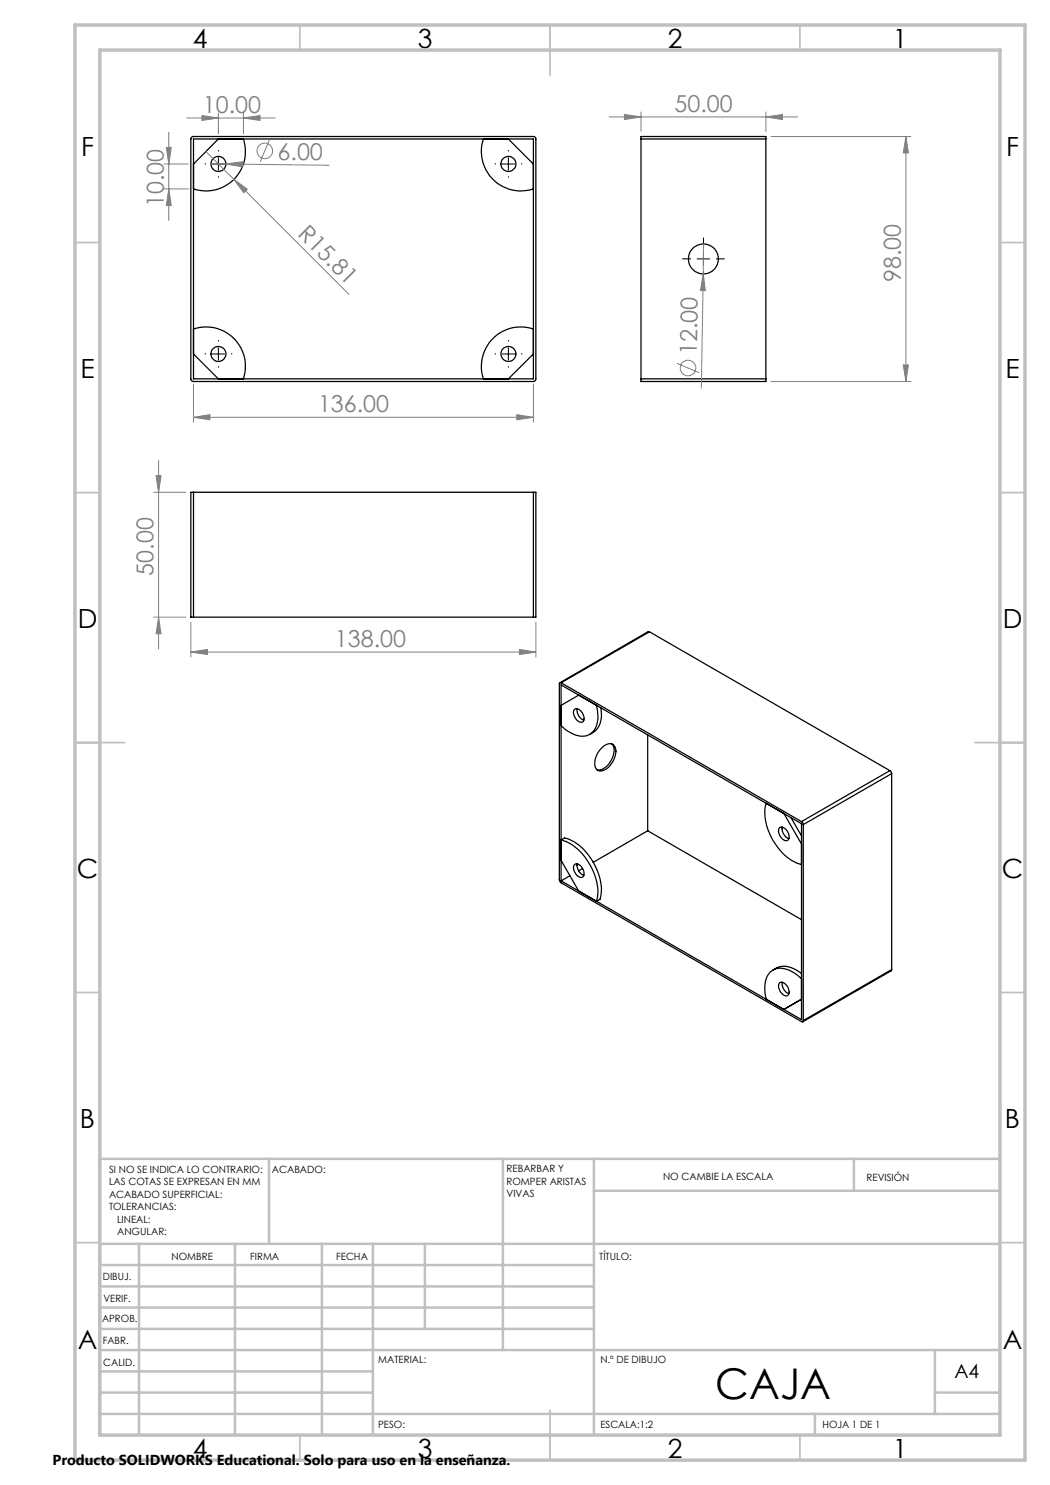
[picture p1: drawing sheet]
<svg xmlns="http://www.w3.org/2000/svg" width="210mm" height="297mm" viewBox="0 0 210 297" stroke-linecap="round" stroke-linejoin="round" font-family="sans-serif">
<g fill="none" stroke="#000" stroke-width=".25">
<path d="M38.3 27.4l.3-.1h68.2l.4 .4v48.2l-.2 .3-.3 .1h-68a.54 .54 0 0 1-.5-.5v-48zM38.7 27.8h68v48h-68zM43.7 27.8l-5 5M48.7 27.8a7.9 7.9 0 0 1-1.9 8.1 7.9 7.9 0 0 1-8.1 1.9M96.7 27.8a7.9 7.9 0 0 0 1.9 8.1 7.9 7.9 0 0 0 8.1 1.9M101.7 27.8l5 5M128.2 27.8v-.5h25v.5M128.2 27.8h25M128.2 27.8v48M153.2 27.8v48M38.7 65.8a7.9 7.9 0 0 1 8.1 1.9 7.9 7.9 0 0 1 1.9 8.1M38.7 70.8l5 5"/>
<path d="M106.7 65.8a7.9 7.9 0 0 0-8.1 1.9 7.9 7.9 0 0 0-1.9 8.1M106.7 70.8l-5 5M128.2 75.8v.5h25v-.5M128.2 75.8h25M38.7 98.5h-.5v24.9h.5M38.7 98.5v24.9M38.7 98.5h68M106.7 98.5h.5v24.9h-.5M106.7 98.5v24.9M38.7 123.4h68M112.2 136.6l-.3 .1v39.3l.1 .3 48.3 28a.21 .21 0 0 0 .3 .1 .21 .21 0 0 0 .1-.3M112.2 137l48.1 27.7v39.2l-48.1-27.7z"/>
<path d="M112.2 136.6l48.1 27.7M129.9 126.4l-.3-.1-17.6 10.3M129.9 126.4l-17.7 10.2M129.9 126.4l48.1 27.7M112.2 141.1l3.5-2.1 3.6 2.1a5.6 5.6 0 0 1-.9 5.4 3.5 3.5 0 0 1-4.2 .1l-1-.6-1-.9M114.8 142a.93 .93 0 0 1 1.5 .4 1.51 1.51 0 0 1 .2 2 1.88 1.88 0 0 1-1.7-2.4zM115.5 141.7a2.17 2.17 0 0 0 1.3 2.3M120.2 149.8a2.01 2.01 0 0 1 2.5-.9 3.1 3.1 0 0 1-.5 4 2.19 2.19 0 0 1-2.7 1.1 2.89 2.89 0 0 1 .2-3.6zM120.2 141.6a4.9 4.9 0 0 1-1.4 4.8l-.9 .5M122.4 148.8a3.2 3.2 0 0 1-.6 3.9 2.64 2.64 0 0 1-2.4 1.2M129.5 147v19.2M178 154.1l.3 .6"/>
<path d="M178 154.1l-17.7 10.2M178.3 154.7l-17.6 10.2M178.3 154.7v39.2M112.2 168l.7-.4a10.2 10.2 0 0 1 6.5 6.4 8.4 8.4 0 0 1 .6 5.8l-.7 .5a10.4 10.4 0 0 0-2.3-8.9 8.7 8.7 0 0 0-4.8-3.4zM112.2 172.1l3.5 6.1 3.6 2.1M114 175.2l-1.8 1M114.9 172.9a1.07 1.07 0 0 1 1.5 .6 1.39 1.39 0 0 1 0 2 1.87 1.87 0 0 1-1.5-2.6zM115.5 172.8a2.15 2.15 0 0 0 1.3 2.3M116.5 173.7l-.8 .5M129.5 166.2l30.8 17.7M129.5 166.2l-10.9 6.3M155.9 165.6a1.4 1.4 0 0 1 1.8 1.1 .83 .83 0 0 1 .1 1 .83 .83 0 0 1-.8 .4 2.02 2.02 0 0 1-1.1-2.5z"/>
<path d="M156.5 165.4a2.12 2.12 0 0 0 1.3 2.3M158.2 163.5l2.1 3.7M160.3 164.3l.4 .6M160.3 168.8l-3.5-6.1-3.6-2a10.4 10.4 0 0 0 2.3 8.8 8.7 8.7 0 0 0 4.8 3.4M160.7 164.9v39.2M154.6 194a4 4 0 0 1 5 .2l.7 .5M156 196.5a1.58 1.58 0 0 1 1.8 1.7 .73 .73 0 0 1-.3 .9 .73 .73 0 0 1-1-.3 1.75 1.75 0 0 1-.5-2.3zM156.5 196.5a2.14 2.14 0 0 0 1.3 2.3M160.3 195.8a5.7 5.7 0 0 0-5.1-2 3.5 3.5 0 0 0-2.2 3.6v1.2l.2 1.2 3.6 2.1M178.3 193.9v.2l-17.8 10.3M178.3 193.9l-17.6 10.2M156.8 201.9l3.5-2.1z"/>
<circle cx="43.7" cy="32.8" r="1.5"/>
<circle cx="101.7" cy="32.8" r="1.5"/>
<circle cx="140.7" cy="51.8" r="3"/>
<circle cx="43.7" cy="70.8" r="1.5"/>
<circle cx="101.7" cy="70.8" r="1.49"/>
</g>
<g fill="none" stroke="#808080" stroke-width=".2">
<path d="M32.8 32.8h4.9M32.8 37.8h4.9M33.3 29.5h1l-.5 3.3zM33.8 37.8l.5 3.3h-1zM33.8 26.5v17.6M37.3 23.6h17.7M40.4 23.1l3.3 .5-3.3 .5zM41.2 30.3l28.6 28.6M42.2 32.8l23.6 .3M43.7 22.6v4.2M45.2 32.8l3.3-.5v1.1zM46.8 35.9l2.7 1.9-.7 .8z"/>
<path d="M48.7 23.6l3.3-.5v1zM48.7 22.6v4.2M53.9 28l-1.9 4.4M121.8 23.4h37.7M124.9 22.9l3.3 .5-3.3 .5zM128.2 22.4v3.9M153.2 23.4l3.3-.5v1zM153.2 22.4v3.9M154.2 27.3h28M181.2 27.3l.5 3.3h-1zM181.2 27.3v49M140.7 54.8l.4 3.3h-1z"/>
<path d="M140.7 54.8l-.4 22.8M140.7 48.8v6M38.7 76.8v7.7M106.7 76.8v7.7M135.4 72.7l4.4 1.8M154.2 76.3h28M180.7 73h1l-.5 3.3zM30.7 98.5h6.5M31.2 95.1h1l-.5 3.4zM31.7 92.1v37.7M38.7 83.5l3.3-.6v1.1zM38.7 83.5h68"/>
<path d="M103.4 82.9l3.3 .6-3.3 .5zM30.7 123.4h6.5M31.7 123.4l.5 3.3h-1zM38.2 130.4l3.3-.5v1zM38.2 124.5v6.9M38.2 130.4h69M103.9 129.9l3.3 .5-3.3 .5zM107.2 124.5v6.9"/>
<circle cx="52.9" cy="30.2" r="1.56"/>
<circle cx="137.6" cy="73.6" r="1.57"/>
</g>
<g fill="none" stroke="#000" stroke-width=".2" stroke-dasharray="15.2 1.3 1.3 1.3" stroke-linecap="butt">
<path d="M41.2 32.8h-.3M43.7 30.3v-.3M43.7 35.3v.2M46.2 32.8h.3M99.2 32.8h-.3M101.7 30.3v-.3M101.7 35.3v.2M104.2 32.8h.3M138.2 51.8h-1.8M140.7 49.3v-1.8M140.7 54.3v1.7M143.2 51.8h1.8"/>
<path d="M41.2 70.8h-.3M43.7 68.3v-.3M43.7 73.3v.2M46.2 70.8h.3M99.2 70.8h-.3M101.7 68.3v-.3M101.7 73.3v.2M104.2 70.8h.3"/>
</g>
<path d="M42.4 32.8h2.5M43.7 31.5v2.5M100.4 32.8h2.5M101.7 31.5v2.5M139.4 51.8h2.5M140.7 50.5v2.6M42.4 70.8h2.5M43.7 69.5v2.5M100.4 70.8h2.5M101.7 69.5v2.5" fill="none" stroke="#000" stroke-width=".2"/>
<g fill="none" stroke="#c0c0c0" stroke-width=".35">
<path d="M60 5v5M110 5v10M160 5v5M15 48.5h5M200 48.5h5M15 98.5h5M200 98.5h5M15 148.5h10M195 148.5h10M15 198.5h5M200 198.5h5M15 248.5h5"/>
<path d="M200 248.5h5M60 287v5M110 282v10M160 287v5"/>
</g>
<g fill="none" stroke="#c0c0c0" stroke-width=".5">
<path d="M53.8 231.8v17M100.6 231.8v38.2M118.8 231.8v55.2M118.8 238.2h81.2M170.8 231.8v6.4M200 231.8h-180v55.2M20 248.8h180M20 257.3h98.8M20 253h98.8M27.8 248.8v38.2M47 248.8v38.2M64.4 248.8v38.2"/>
<path d="M74.6 248.8v38.2M85 248.8v17M20 265.8h98.8M20 261.5h98.8M20 278.5h54.6M20 274.3h54.6M20 270h180M187 278.5h13M187 270v12.8M20 282.8h180M163 282.8v4.2"/>
</g>
<path d="M15 5h190v287h-190zM20 10h180v277h-180z" fill="none" stroke="#c0c0c0" stroke-width=".7"/>
<g fill="#808080">
<path d="M140.7 54.8l.4 3.3h-1z"/>
<path d="M46.8 35.9l2.7 1.9-.7 .8z"/>
<path d="M45.2 32.8l3.3-.5v1.1z"/>
<path d="M40.4 23.1l3.3 .5-3.3 .5zM48.7 23.6l3.3-.5v1zM38.7 83.5l3.3-.6v1.1zM103.4 82.9l3.3 .6-3.3 .5zM124.9 22.9l3.3 .5-3.3 .5zM153.2 23.4l3.3-.5v1zM38.2 130.4l3.3-.5v1zM103.9 129.9l3.3 .5-3.3 .5z"/>
<path d="M33.3 29.5h1l-.5 3.3zM33.8 37.8l.5 3.3h-1zM181.2 27.3l.5 3.3h-1zM180.7 73h1l-.5 3.3zM31.2 95.1h1l-.5 3.4zM31.7 123.4l.5 3.3h-1z"/>
</g>
<text font-size="8.5" x="143.1" y="279.7">CAJA</text>
<g font-size="5.3">
<text x="38.5" y="9.5">4</text>
<text x="83.5" y="9.5">3</text>
<text x="133.6" y="9.5">2</text>
<text x="178.6" y="9.5">1</text>
<text x="16.2" y="31.3">F</text>
<text x="201.2" y="31.3">F</text>
<text x="16.1" y="75.5">E</text>
<text x="201.1" y="75.5">E</text>
<text x="15.5" y="125.5">D</text>
<text x="200.5" y="125.5">D</text>
<text x="15.4" y="175.5">C</text>
<text x="200.4" y="175.5">C</text>
<text x="16" y="225.5">B</text>
<text x="201" y="225.5">B</text>
<text x="15.5" y="269.8">A</text>
<text x="200.5" y="269.8">A</text>
<text x="38.5" y="291.5">4</text>
<text x="83.5" y="291.5">3</text>
<text x="133.6" y="291.5">2</text>
<text x="178.6" y="291.5">1</text>
</g>
<g font-size="4.7" fill="#808080">
<text x="40.6" y="22.6">10.00</text>
<text x="134.9" y="22.4">50.00</text>
<text x="55.5" y="31.9" transform="rotate(1 55.5 31.9)">6.00</text>
<text x="32.8" y="41.4" transform="rotate(-90 32.8 41.4)">10.00</text>
<text x="59.4" y="47" transform="rotate(45 59.4 47)">R15.81</text>
<text x="180.2" y="56.5" transform="rotate(-90 180.2 56.5)">98.00</text>
<text x="139.4" y="71" transform="rotate(-89 139.4 71)">12.00</text>
<text x="63.6" y="82.4">136.00</text>
<text x="30.7" y="115.1" transform="rotate(-90 30.7 115.1)">50.00</text>
<text x="67" y="129.4">138.00</text>
</g>
<text font-size="3.9" x="190.9" y="275.5">A4</text>
<text font-size="2.9" x="10.5" y="292.9">Producto SOLIDWORKS Educational. Solo para uso en la enseñanza.</text>
<g font-size="2">
<text x="21.8" y="234.6">SI NO SE INDICA LO CONTRARIO:</text>
<text x="21.8" y="237.1">LAS COTAS SE EXPRESAN EN MM</text>
<text x="21.8" y="239.6">ACABADO SUPERFICIAL:</text>
<text x="54.4" y="234.6">ACABADO:</text>
<text x="101.3" y="234.5">REBARBAR Y</text>
<text x="101.3" y="237">ROMPER ARISTAS</text>
<text x="101.3" y="239.5">VIVAS</text>
<text x="132.6" y="236">NO CAMBIE LA ESCALA</text>
<text x="173.3" y="236.2">REVISIÓN</text>
<text x="21.8" y="242.1">TOLERANCIAS:</text>
<text x="23.4" y="244.6">LINEAL:</text>
<text x="23.4" y="247.1">ANGULAR:</text>
<text x="34.3" y="252">NOMBRE</text>
<text x="50" y="251.9">FIRMA</text>
<text x="67.2" y="251.9">FECHA</text>
<text x="119.9" y="251.9">TÍTULO:</text>
<text x="20.6" y="256.1">DIBUJ.</text>
<text x="20.7" y="260.3">VERIF.</text>
<text x="20.4" y="264.4">APROB.</text>
<text x="20.5" y="268.8">FABR.</text>
<text x="20.7" y="273.1">CALID.</text>
<text x="75.6" y="272.5">MATERIAL:</text>
<text x="120.1" y="272.5">N.º DE DIBUJO</text>
<text x="75.6" y="285.5">PESO:</text>
<text x="120.1" y="285.6">ESCALA:1:2</text>
<text x="164.5" y="285.6">HOJA 1 DE 1</text>
</g>
</svg>
